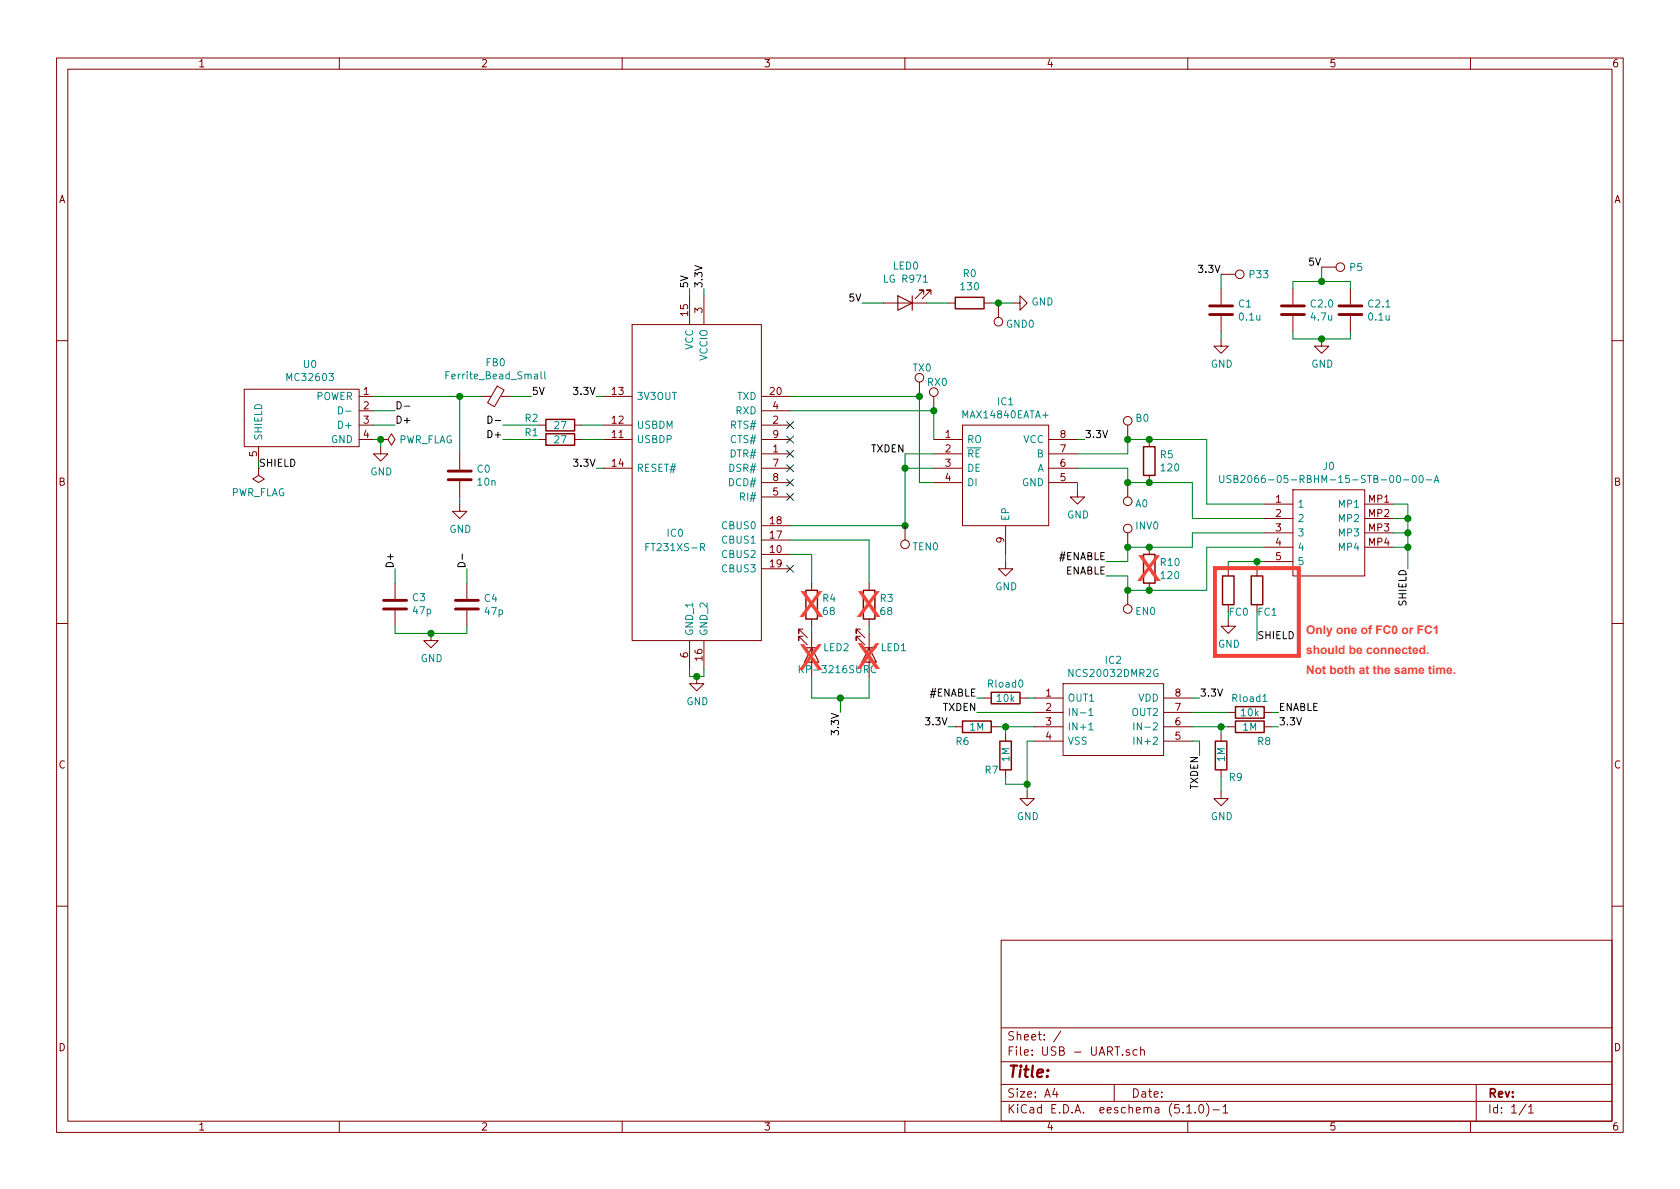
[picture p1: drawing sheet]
EESchema Schematic File Version 4
LIBS:USB - UART-cache
EELAYER 29 0
EELAYER END
$Descr A4 11693 8268
encoding utf-8
Sheet 1 1
Title ""
Date ""
Rev ""
Comp ""
Comment1 ""
Comment2 ""
Comment3 ""
Comment4 ""
$EndDescr
$Comp
L SamacSys_Parts:MAX14840EATA+ IC1
U 1 1
P 6500 3050
F 0 "IC1" H 7000 3315 50  0000 C CNN
F 1 "MAX14840EATA+" H 7000 3224 50  0000 C CNN
F 2 "SamacSys_Parts:SON65P300X300X80-9N" H 7350 3150 50  0001 L CNN
F 3 "https://pdfserv.maximintegrated.com/en/ds/MAX14840E-MAX14841E.pdf" H 7350 3050 50  0001 L CNN
F 4 "-40NC to +125NC" H 7350 2950 50  0001 L CNN "Description"
F 5 "0.8" H 7350 2850 50  0001 L CNN "Height"
F 6 "N/A" H 7350 2750 50  0001 L CNN "Mouser Part Number"
F 7 "https://www.mouser.co.uk/ProductDetail/Maxim-Integrated/MAX14840EATA%2b?qs=U8%2FOE6X5Fv9GPXw9Qhloyw%3D%3D" H 7350 2650 50  0001 L CNN "Mouser Price/Stock"
F 8 "Maxim Integrated" H 7350 2550 50  0001 L CNN "Manufacturer_Name"
F 9 "MAX14840EATA+" H 7350 2450 50  0001 L CNN "Manufacturer_Part_Number"
	1    6500 3050
	1    0    0    -1  
$EndComp
$Comp
L SamacSys_Parts:FT231XS-R IC0
U 1 1
P 4200 2750
F 0 "IC0" H 4700 1800 50  0000 C CNN
F 1 "FT231XS-R" H 4700 1700 50  0000 C CNN
F 2 "SamacSys_Parts:SOP64P599X175-20N" H 5350 3250 50  0001 L CNN
F 3 "https://datasheet.datasheetarchive.com/originals/distributors/Datasheets_SAMA/824938d1687833d6997706543241551a.pdf" H 5350 3150 50  0001 L CNN
F 4 "FTDI Chip FT231XS-R, Interface RS232, RS422, RS485, SIE, UART 3MBd, 5 V, 20-pin, SSOP" H 5350 3050 50  0001 L CNN "Description"
F 5 "1.753" H 5350 2950 50  0001 L CNN "Height"
F 6 "895-FT231XS-R" H 5350 2850 50  0001 L CNN "Mouser Part Number"
F 7 "https://www.mouser.co.uk/ProductDetail/FTDI/FT231XS-R?qs=Gp1Yz1mis3WduRPsgrTbtg%3D%3D" H 5350 2750 50  0001 L CNN "Mouser Price/Stock"
F 8 "FTDI Chip" H 5350 2650 50  0001 L CNN "Manufacturer_Name"
F 9 "FT231XS-R" H 5350 2550 50  0001 L CNN "Manufacturer_Part_Number"
	1    4200 2750
	1    0    0    -1  
$EndComp
Wire Wire Line
	5500 2850 6500 2850
Wire Wire Line
	6500 2850 6500 3050
Wire Wire Line
	6500 3350 6400 3350
Wire Wire Line
	6400 3350 6400 2750
Wire Wire Line
	6400 2750 5500 2750
Wire Wire Line
	6500 3250 6300 3250
$Comp
L power:GND #PWR0101
U 1 1
P 7000 3900
F 0 "#PWR0101" H 7000 3650 50  0001 C CNN
F 1 "GND" H 7005 3727 50  0000 C CNN
F 2 "" H 7000 3900 50  0001 C CNN
F 3 "" H 7000 3900 50  0001 C CNN
	1    7000 3900
	1    0    0    -1  
$EndComp
Wire Wire Line
	7000 3850 7000 3900
$Comp
L power:GND #PWR0102
U 1 1
P 7500 3400
F 0 "#PWR0102" H 7500 3150 50  0001 C CNN
F 1 "GND" H 7505 3227 50  0000 C CNN
F 2 "" H 7500 3400 50  0001 C CNN
F 3 "" H 7500 3400 50  0001 C CNN
	1    7500 3400
	1    0    0    -1  
$EndComp
Wire Wire Line
	7500 3350 7500 3400
Text Label 7550 3050 0    50   ~ 0
3.3V
Wire Wire Line
	7550 3050 7500 3050
Text Label 4150 2750 2    50   ~ 0
3.3V
Wire Wire Line
	4200 2750 4150 2750
Text Label 4150 3250 2    50   ~ 0
3.3V
Wire Wire Line
	4200 3250 4150 3250
$Comp
L power:GND #PWR0103
U 1 1
P 4850 4700
F 0 "#PWR0103" H 4850 4450 50  0001 C CNN
F 1 "GND" H 4855 4527 50  0000 C CNN
F 2 "" H 4850 4700 50  0001 C CNN
F 3 "" H 4850 4700 50  0001 C CNN
	1    4850 4700
	1    0    0    -1  
$EndComp
Wire Wire Line
	4800 4650 4800 4700
Wire Wire Line
	4800 4700 4850 4700
Wire Wire Line
	4900 4700 4900 4650
Connection ~ 4850 4700
Wire Wire Line
	4850 4700 4900 4700
$Comp
L Device:R R2
U 1 1
P 3900 2950
F 0 "R2" V 3850 2750 50  0000 C CNN
F 1 "27" V 3900 2950 50  0000 C CNN
F 2 "Resistor_SMD:R_0805_2012Metric_Pad1.15x1.40mm_HandSolder" V 3830 2950 50  0001 C CNN
F 3 "~" H 3900 2950 50  0001 C CNN
	1    3900 2950
	0    1    1    0   
$EndComp
$Comp
L Device:R R1
U 1 1
P 3900 3050
F 0 "R1" V 3850 2850 50  0000 C CNN
F 1 "27" V 3900 3050 50  0000 C CNN
F 2 "Resistor_SMD:R_0805_2012Metric_Pad1.15x1.40mm_HandSolder" V 3830 3050 50  0001 C CNN
F 3 "~" H 3900 3050 50  0001 C CNN
	1    3900 3050
	0    1    1    0   
$EndComp
Wire Wire Line
	4200 2950 4050 2950
Wire Wire Line
	4200 3050 4050 3050
Text Label 4900 2000 1    50   ~ 0
3.3V
Wire Wire Line
	4900 2000 4900 2050
Text Label 4800 2000 1    50   ~ 0
5V
Wire Wire Line
	4800 2000 4800 2050
NoConn ~ 5500 3950
NoConn ~ 5500 2950
NoConn ~ 5500 3150
$Comp
L power:GND #PWR0104
U 1 1
P 2650 3100
F 0 "#PWR0104" H 2650 2850 50  0001 C CNN
F 1 "GND" H 2655 2927 50  0000 C CNN
F 2 "" H 2650 3100 50  0001 C CNN
F 3 "" H 2650 3100 50  0001 C CNN
	1    2650 3100
	1    0    0    -1  
$EndComp
Text Label 8500 1900 2    50   ~ 0
3.3V
$Comp
L Device:C C1
U 1 1
P 8500 2150
F 0 "C1" H 8615 2196 50  0000 L CNN
F 1 "0.1u" H 8615 2105 50  0000 L CNN
F 2 "Capacitor_SMD:C_0603_1608Metric_Pad1.05x0.95mm_HandSolder" H 8538 2000 50  0001 C CNN
F 3 "~" H 8500 2150 50  0001 C CNN
	1    8500 2150
	1    0    0    -1  
$EndComp
$Comp
L power:GND #PWR0105
U 1 1
P 8500 2350
F 0 "#PWR0105" H 8500 2100 50  0001 C CNN
F 1 "GND" H 8505 2177 50  0000 C CNN
F 2 "" H 8500 2350 50  0001 C CNN
F 3 "" H 8500 2350 50  0001 C CNN
	1    8500 2350
	1    0    0    -1  
$EndComp
Wire Wire Line
	8500 2300 8500 2350
$Comp
L Device:R R5
U 1 1
P 8000 3200
F 0 "R5" H 8070 3246 50  0000 L CNN
F 1 "120" H 8070 3155 50  0000 L CNN
F 2 "Resistor_SMD:R_0805_2012Metric_Pad1.15x1.40mm_HandSolder" V 7930 3200 50  0001 C CNN
F 3 "~" H 8000 3200 50  0001 C CNN
	1    8000 3200
	1    0    0    -1  
$EndComp
Wire Wire Line
	7500 3150 7850 3150
Wire Wire Line
	7850 3150 7850 3050
Wire Wire Line
	7850 3050 8000 3050
Wire Wire Line
	7500 3250 7850 3250
Wire Wire Line
	7850 3250 7850 3350
Wire Wire Line
	7850 3350 8000 3350
NoConn ~ 5500 3050
NoConn ~ 5500 3250
NoConn ~ 5500 3350
NoConn ~ 5500 3450
$Comp
L Device:Ferrite_Bead_Small FB0
U 1 1
P 3450 2750
F 0 "FB0" V 3213 2750 50  0000 C CNN
F 1 "Ferrite_Bead_Small" V 3304 2750 50  0000 C CNN
F 2 "Inductor_SMD:L_0805_2012Metric_Pad1.15x1.40mm_HandSolder" V 3380 2750 50  0001 C CNN
F 3 "~" H 3450 2750 50  0001 C CNN
	1    3450 2750
	0    1    1    0   
$EndComp
Text Label 3700 2750 0    50   ~ 0
5V
Wire Wire Line
	3550 2750 3700 2750
$Comp
L Device:C C0
U 1 1
P 3200 3300
F 0 "C0" H 3315 3346 50  0000 L CNN
F 1 "10n" H 3315 3255 50  0000 L CNN
F 2 "Capacitor_SMD:C_1206_3216Metric_Pad1.42x1.75mm_HandSolder" H 3238 3150 50  0001 C CNN
F 3 "~" H 3200 3300 50  0001 C CNN
	1    3200 3300
	1    0    0    -1  
$EndComp
$Comp
L power:GND #PWR0106
U 1 1
P 3200 3500
F 0 "#PWR0106" H 3200 3250 50  0001 C CNN
F 1 "GND" H 3205 3327 50  0000 C CNN
F 2 "" H 3200 3500 50  0001 C CNN
F 3 "" H 3200 3500 50  0001 C CNN
	1    3200 3500
	1    0    0    -1  
$EndComp
Wire Wire Line
	3200 3150 3200 2750
Wire Wire Line
	3200 3450 3200 3500
$Comp
L Device:C C2.0
U 1 1
P 9000 2150
F 0 "C2.0" H 9115 2196 50  0000 L CNN
F 1 "4.7u" H 9115 2105 50  0000 L CNN
F 2 "Capacitor_SMD:C_0603_1608Metric_Pad1.05x0.95mm_HandSolder" H 9038 2000 50  0001 C CNN
F 3 "~" H 9000 2150 50  0001 C CNN
	1    9000 2150
	1    0    0    -1  
$EndComp
Text Label 9200 1850 2    50   ~ 0
5V
$Comp
L power:GND #PWR0107
U 1 1
P 9200 2350
F 0 "#PWR0107" H 9200 2100 50  0001 C CNN
F 1 "GND" H 9205 2177 50  0000 C CNN
F 2 "" H 9200 2350 50  0001 C CNN
F 3 "" H 9200 2350 50  0001 C CNN
	1    9200 2350
	1    0    0    -1  
$EndComp
Wire Wire Line
	9000 2000 9000 1950
Wire Wire Line
	9000 2300 9000 2350
Text Label 2750 2950 0    50   ~ 0
D+
Text Label 2750 2850 0    50   ~ 0
D-
Text Label 3500 2950 2    50   ~ 0
D-
Text Label 3500 3050 2    50   ~ 0
D+
Wire Wire Line
	3750 3050 3500 3050
Wire Wire Line
	3500 2950 3750 2950
$Comp
L Device:C C3
U 1 1
P 2750 4200
F 0 "C3" H 2635 4154 50  0000 R CNN
F 1 "47p" H 2635 4245 50  0000 R CNN
F 2 "Capacitor_SMD:C_0805_2012Metric_Pad1.15x1.40mm_HandSolder" H 2788 4050 50  0001 C CNN
F 3 "~" H 2750 4200 50  0001 C CNN
	1    2750 4200
	-1   0    0    1   
$EndComp
$Comp
L Device:C C4
U 1 1
P 3250 4200
F 0 "C4" H 3365 4246 50  0000 L CNN
F 1 "47p" H 3365 4155 50  0000 L CNN
F 2 "Capacitor_SMD:C_0805_2012Metric_Pad1.15x1.40mm_HandSolder" H 3288 4050 50  0001 C CNN
F 3 "~" H 3250 4200 50  0001 C CNN
	1    3250 4200
	1    0    0    -1  
$EndComp
$Comp
L power:GND #PWR0108
U 1 1
P 3000 4400
F 0 "#PWR0108" H 3000 4150 50  0001 C CNN
F 1 "GND" H 3005 4227 50  0000 C CNN
F 2 "" H 3000 4400 50  0001 C CNN
F 3 "" H 3000 4400 50  0001 C CNN
	1    3000 4400
	1    0    0    -1  
$EndComp
Text Label 2750 3950 1    50   ~ 0
D+
Text Label 3250 3950 1    50   ~ 0
D-
Wire Wire Line
	2750 3950 2750 4050
Wire Wire Line
	3250 4050 3250 3950
Wire Wire Line
	2750 4350 2750 4400
Wire Wire Line
	2750 4400 3000 4400
Wire Wire Line
	3250 4400 3250 4350
Connection ~ 3000 4400
Wire Wire Line
	3000 4400 3250 4400
$Comp
L Device:LED LED1
U 1 1
P 6050 4550
F 0 "LED1" V 5997 4628 50  0000 L CNN
F 1 "KP-3216SURC" V 6088 4628 50  0001 L CNN
F 2 "LED_SMD:LED_1206_3216Metric_Pad1.42x1.75mm_HandSolder" H 6050 4550 50  0001 C CNN
F 3 "~" H 6050 4550 50  0001 C CNN
	1    6050 4550
	0    1    1    0   
$EndComp
$Comp
L Device:LED LED2
U 1 1
P 5650 4550
F 0 "LED2" V 5597 4628 50  0000 L CNN
F 1 "KP-3216SURC" V 5750 4450 50  0000 L CNN
F 2 "LED_SMD:LED_1206_3216Metric_Pad1.42x1.75mm_HandSolder" H 5650 4550 50  0001 C CNN
F 3 "~" H 5650 4550 50  0001 C CNN
	1    5650 4550
	0    1    1    0   
$EndComp
$Comp
L Device:R R3
U 1 1
P 6050 4200
F 0 "R3" H 6120 4246 50  0000 L CNN
F 1 "68" H 6120 4155 50  0000 L CNN
F 2 "Resistor_SMD:R_0805_2012Metric_Pad1.15x1.40mm_HandSolder" V 5980 4200 50  0001 C CNN
F 3 "~" H 6050 4200 50  0001 C CNN
	1    6050 4200
	1    0    0    -1  
$EndComp
$Comp
L Device:R R4
U 1 1
P 5650 4200
F 0 "R4" H 5720 4246 50  0000 L CNN
F 1 "68" H 5720 4155 50  0000 L CNN
F 2 "Resistor_SMD:R_0805_2012Metric_Pad1.15x1.40mm_HandSolder" V 5580 4200 50  0001 C CNN
F 3 "~" H 5650 4200 50  0001 C CNN
	1    5650 4200
	1    0    0    -1  
$EndComp
Wire Wire Line
	5650 4350 5650 4400
Wire Wire Line
	6050 4350 6050 4400
Text Label 5850 4950 3    50   ~ 0
3.3V
Wire Wire Line
	5650 4700 5650 4850
Wire Wire Line
	6050 4850 6050 4700
Wire Wire Line
	5850 4950 5850 4850
Connection ~ 5850 4850
Wire Wire Line
	6050 4050 6050 3750
Wire Wire Line
	5650 4050 5650 3850
Wire Wire Line
	5500 3850 5650 3850
$Comp
L Device:C C2.1
U 1 1
P 9400 2150
F 0 "C2.1" H 9515 2196 50  0000 L CNN
F 1 "0.1u" H 9515 2105 50  0000 L CNN
F 2 "Capacitor_SMD:C_0603_1608Metric_Pad1.05x0.95mm_HandSolder" H 9438 2000 50  0001 C CNN
F 3 "~" H 9400 2150 50  0001 C CNN
	1    9400 2150
	1    0    0    -1  
$EndComp
Wire Wire Line
	9000 2350 9200 2350
Wire Wire Line
	9400 2350 9400 2300
Connection ~ 9200 2350
Wire Wire Line
	9200 2350 9400 2350
Wire Wire Line
	9000 1950 9200 1950
Wire Wire Line
	9400 1950 9400 2000
Connection ~ 9200 1950
Wire Wire Line
	9200 1950 9400 1950
$Comp
L Device:LED LED0
U 1 1
P 6300 2100
F 0 "LED0" H 6293 1845 50  0000 C CNN
F 1 "LG R971" H 6293 1936 50  0000 C CNN
F 2 "LED_SMD:LED_0805_2012Metric_Pad1.15x1.40mm_HandSolder" H 6300 2100 50  0001 C CNN
F 3 "~" H 6300 2100 50  0001 C CNN
	1    6300 2100
	-1   0    0    1   
$EndComp
$Comp
L Device:R R0
U 1 1
P 6750 2100
F 0 "R0" V 6543 2100 50  0000 C CNN
F 1 "130" V 6634 2100 50  0000 C CNN
F 2 "Resistor_SMD:R_0805_2012Metric_Pad1.15x1.40mm_HandSolder" V 6680 2100 50  0001 C CNN
F 3 "~" H 6750 2100 50  0001 C CNN
	1    6750 2100
	0    1    1    0   
$EndComp
$Comp
L power:GND #PWR0109
U 1 1
P 7050 2100
F 0 "#PWR0109" H 7050 1850 50  0001 C CNN
F 1 "GND" V 7055 1972 50  0000 R CNN
F 2 "" H 7050 2100 50  0001 C CNN
F 3 "" H 7050 2100 50  0001 C CNN
	1    7050 2100
	0    -1   -1   0   
$EndComp
Text Label 6000 2100 2    50   ~ 0
5V
Wire Wire Line
	6150 2100 6000 2100
Wire Wire Line
	6450 2100 6600 2100
$Comp
L Customs:MC32603 U0
U 1 1
P 2100 2900
F 0 "U0" H 2158 3275 50  0000 C CNN
F 1 "MC32603" H 2158 3184 50  0000 C CNN
F 2 "SamacSys_Parts:MC32603" H 2100 2900 50  0001 C CNN
F 3 "" H 2100 2900 50  0001 C CNN
	1    2100 2900
	1    0    0    -1  
$EndComp
Wire Wire Line
	2600 2850 2750 2850
Wire Wire Line
	2750 2950 2600 2950
Wire Wire Line
	2600 3050 2650 3050
Wire Wire Line
	2650 3050 2650 3100
Text Label 1800 3250 0    50   ~ 0
SHIELD
Wire Wire Line
	1800 3200 1800 3250
Wire Wire Line
	5500 3650 6300 3650
Wire Wire Line
	6300 3650 6300 3250
Wire Wire Line
	6300 3250 6300 3150
Wire Wire Line
	6300 3150 6500 3150
Connection ~ 6300 3250
$Comp
L SamacSys_Parts:NCS20032DMR2G IC2
U 1 1
P 7200 4850
F 0 "IC2" H 7750 5115 50  0000 C CNN
F 1 "NCS20032DMR2G" H 7750 5024 50  0000 C CNN
F 2 "SamacSys_Parts:SOP65P490X110-8N" H 8150 4950 50  0001 L CNN
F 3 "https://www.onsemi.com/pub/Collateral/NCS2003-D.PDF" H 8150 4850 50  0001 L CNN
F 4 "Operational Amplifiers - Op Amps HIGH SLEW RATE LV R2R" H 8150 4750 50  0001 L CNN "Description"
F 5 "1.1" H 8150 4650 50  0001 L CNN "Height"
F 6 "863-NCS20032DMR2G" H 8150 4550 50  0001 L CNN "Mouser Part Number"
F 7 "https://www.mouser.co.uk/ProductDetail/onsemi/NCS20032DMR2G?qs=slMPpRTKD5qabjp9TdbLYQ%3D%3D" H 8150 4450 50  0001 L CNN "Mouser Price/Stock"
F 8 "onsemi" H 8150 4350 50  0001 L CNN "Manufacturer_Name"
F 9 "NCS20032DMR2G" H 8150 4250 50  0001 L CNN "Manufacturer_Part_Number"
	1    7200 4850
	1    0    0    -1  
$EndComp
$Comp
L power:GND #PWR0110
U 1 1
P 7150 5500
F 0 "#PWR0110" H 7150 5250 50  0001 C CNN
F 1 "GND" H 7155 5327 50  0000 C CNN
F 2 "" H 7150 5500 50  0001 C CNN
F 3 "" H 7150 5500 50  0001 C CNN
	1    7150 5500
	1    0    0    -1  
$EndComp
Wire Wire Line
	7200 5150 7150 5150
$Comp
L Device:R R7
U 1 1
P 7000 5250
F 0 "R7" H 6850 5150 50  0000 L CNN
F 1 "1M" V 7000 5200 50  0000 L CNN
F 2 "Resistor_SMD:R_0805_2012Metric_Pad1.15x1.40mm_HandSolder" V 6930 5250 50  0001 C CNN
F 3 "~" H 7000 5250 50  0001 C CNN
	1    7000 5250
	1    0    0    -1  
$EndComp
$Comp
L Device:R R6
U 1 1
P 6800 5050
F 0 "R6" V 6900 4950 50  0000 C CNN
F 1 "1M" V 6800 5050 50  0000 C CNN
F 2 "Resistor_SMD:R_0805_2012Metric_Pad1.15x1.40mm_HandSolder" V 6730 5050 50  0001 C CNN
F 3 "~" H 6800 5050 50  0001 C CNN
	1    6800 5050
	0    1    1    0   
$EndComp
Wire Wire Line
	6950 5050 7000 5050
Wire Wire Line
	7000 5050 7000 5100
Wire Wire Line
	7200 5050 7000 5050
Connection ~ 7000 5050
Text Label 6600 5050 2    50   ~ 0
3.3V
Wire Wire Line
	6600 5050 6650 5050
Wire Wire Line
	7000 5400 7000 5450
Wire Wire Line
	7000 5450 7150 5450
Wire Wire Line
	7150 5150 7150 5450
Wire Wire Line
	7150 5500 7150 5450
Connection ~ 7150 5450
Text Label 6300 3150 2    50   ~ 0
TXDEN
Text Label 6800 4950 2    50   ~ 0
TXDEN
Text Label 6800 4850 2    50   ~ 0
#ENABLE
Wire Wire Line
	7200 4850 7150 4850
Text Label 8350 4850 0    50   ~ 0
3.3V
Wire Wire Line
	8350 4850 8300 4850
Text Label 8900 4950 0    50   ~ 0
ENABLE
$Comp
L Device:R R9
U 1 1
P 8500 5250
F 0 "R9" H 8550 5100 50  0000 L CNN
F 1 "1M" V 8500 5200 50  0000 L CNN
F 2 "Resistor_SMD:R_0805_2012Metric_Pad1.15x1.40mm_HandSolder" V 8430 5250 50  0001 C CNN
F 3 "~" H 8500 5250 50  0001 C CNN
	1    8500 5250
	1    0    0    -1  
$EndComp
Text Label 8350 5250 3    50   ~ 0
TXDEN
Wire Wire Line
	8300 5150 8350 5150
$Comp
L Device:R R8
U 1 1
P 8700 5050
F 0 "R8" V 8800 5150 50  0000 C CNN
F 1 "1M" V 8700 5050 50  0000 C CNN
F 2 "Resistor_SMD:R_0805_2012Metric_Pad1.15x1.40mm_HandSolder" V 8630 5050 50  0001 C CNN
F 3 "~" H 8700 5050 50  0001 C CNN
	1    8700 5050
	0    1    1    0   
$EndComp
Wire Wire Line
	8300 5050 8500 5050
Wire Wire Line
	8500 5100 8500 5050
Connection ~ 8500 5050
Wire Wire Line
	8500 5050 8550 5050
$Comp
L power:GND #PWR0111
U 1 1
P 8500 5500
F 0 "#PWR0111" H 8500 5250 50  0001 C CNN
F 1 "GND" H 8505 5327 50  0000 C CNN
F 2 "" H 8500 5500 50  0001 C CNN
F 3 "" H 8500 5500 50  0001 C CNN
	1    8500 5500
	1    0    0    -1  
$EndComp
Wire Wire Line
	8500 5400 8500 5500
Text Label 8900 5050 0    50   ~ 0
3.3V
Wire Wire Line
	8900 5050 8850 5050
$Comp
L Device:R R10
U 1 1
P 8000 3950
F 0 "R10" H 8070 3996 50  0000 L CNN
F 1 "120" H 8070 3905 50  0000 L CNN
F 2 "Resistor_SMD:R_0805_2012Metric_Pad1.15x1.40mm_HandSolder" V 7930 3950 50  0001 C CNN
F 3 "~" H 8000 3950 50  0001 C CNN
	1    8000 3950
	1    0    0    -1  
$EndComp
Text Label 7700 3900 2    50   ~ 0
#ENABLE
Text Label 7700 4000 2    50   ~ 0
ENABLE
Wire Wire Line
	7850 3800 7850 3900
Wire Wire Line
	7850 4100 7850 4000
Wire Wire Line
	7850 3800 8000 3800
Wire Wire Line
	7850 4100 8000 4100
Wire Wire Line
	7700 3900 7850 3900
Wire Wire Line
	7700 4000 7850 4000
$Comp
L Device:R Rload1
U 1 1
P 8700 4950
F 0 "Rload1" V 8600 4950 50  0000 C CNN
F 1 "10k" V 8700 4950 50  0000 C CNN
F 2 "Resistor_SMD:R_0805_2012Metric_Pad1.15x1.40mm_HandSolder" V 8630 4950 50  0001 C CNN
F 3 "~" H 8700 4950 50  0001 C CNN
	1    8700 4950
	0    1    1    0   
$EndComp
$Comp
L Device:R Rload0
U 1 1
P 7000 4850
F 0 "Rload0" V 6900 4850 50  0000 C CNN
F 1 "10k" V 7000 4850 50  0000 C CNN
F 2 "Resistor_SMD:R_0805_2012Metric_Pad1.15x1.40mm_HandSolder" V 6930 4850 50  0001 C CNN
F 3 "~" H 7000 4850 50  0001 C CNN
	1    7000 4850
	0    1    1    0   
$EndComp
Wire Wire Line
	6850 4850 6800 4850
Wire Wire Line
	6800 4950 7200 4950
Wire Wire Line
	8300 4950 8550 4950
Wire Wire Line
	8900 4950 8850 4950
Wire Wire Line
	8350 5150 8350 5250
Wire Wire Line
	5500 3750 6050 3750
Wire Wire Line
	5650 4850 5850 4850
Wire Wire Line
	5850 4850 6050 4850
$Comp
L SamacSys_Parts:USB2066-05-RBHM-15-STB-00-00-A J0
U 1 1
P 8800 3500
F 0 "J0" H 9250 3765 50  0000 C CNN
F 1 "USB2066-05-RBHM-15-STB-00-00-A" H 9250 3674 50  0000 C CNN
F 2 "SamacSys_Parts:USB206605RBHM15STB0000A" H 9550 3600 50  0001 L CNN
F 3 "" H 9550 3500 50  0001 L CNN
F 4 "GCT (GLOBAL CONNECTOR TECHNOLOGY) - USB2066-05-RBHM-15-STB-00-00-A - USB Connector, Mini USB Type B, USB 2.0, Receptacle, 5 Positions, Surface Mount, Right Angle" H 9550 3400 50  0001 L CNN "Description"
F 5 "4.25" H 9550 3300 50  0001 L CNN "Height"
F 6 "640-2665RBHM15STB00A" H 9550 3200 50  0001 L CNN "Mouser Part Number"
F 7 "https://www.mouser.co.uk/ProductDetail/GCT/USB2066-05-RBHM-15-STB-00-00-A?qs=KUoIvG%2F9IlZEo87a0wQR%252BA%3D%3D" H 9550 3100 50  0001 L CNN "Mouser Price/Stock"
F 8 "GCT (GLOBAL CONNECTOR TECHNOLOGY)" H 9550 3000 50  0001 L CNN "Manufacturer_Name"
F 9 "USB2066-05-RBHM-15-STB-00-00-A" H 9550 2900 50  0001 L CNN "Manufacturer_Part_Number"
	1    8800 3500
	1    0    0    -1  
$EndComp
Wire Wire Line
	9700 3500 9800 3500
Wire Wire Line
	9800 3500 9800 3600
Wire Wire Line
	9800 3800 9700 3800
Wire Wire Line
	9700 3700 9800 3700
Connection ~ 9800 3700
Wire Wire Line
	9800 3700 9800 3800
Wire Wire Line
	9700 3600 9800 3600
Connection ~ 9800 3600
Text Label 9800 3950 3    50   ~ 0
SHIELD
Wire Wire Line
	9800 3600 9800 3700
Wire Wire Line
	8000 3050 8400 3050
Wire Wire Line
	8400 3050 8400 3500
Wire Wire Line
	8400 3500 8800 3500
Connection ~ 8000 3050
Wire Wire Line
	8000 3350 8300 3350
Wire Wire Line
	8300 3350 8300 3600
Wire Wire Line
	8300 3600 8800 3600
Connection ~ 8000 3350
Wire Wire Line
	8000 3800 8300 3800
Wire Wire Line
	8300 3800 8300 3700
Wire Wire Line
	8300 3700 8800 3700
Connection ~ 8000 3800
Wire Wire Line
	8000 4100 8400 4100
Wire Wire Line
	8400 4100 8400 3800
Wire Wire Line
	8400 3800 8800 3800
Connection ~ 8000 4100
$Comp
L power:GND #PWR0112
U 1 1
P 8550 4300
F 0 "#PWR0112" H 8550 4050 50  0001 C CNN
F 1 "GND" H 8555 4127 50  0000 C CNN
F 2 "" H 8550 4300 50  0001 C CNN
F 3 "" H 8550 4300 50  0001 C CNN
	1    8550 4300
	1    0    0    -1  
$EndComp
Wire Wire Line
	8800 3900 8750 3900
Wire Wire Line
	8750 3900 8750 3950
Wire Wire Line
	9800 3950 9800 3800
Connection ~ 9800 3800
$Comp
L Device:R FC0
U 1 1
P 8550 4100
F 0 "FC0" H 8550 3950 50  0000 L CNN
F 1 "R" H 8620 4055 50  0001 L CNN
F 2 "Resistor_SMD:R_0805_2012Metric_Pad1.15x1.40mm_HandSolder" V 8480 4100 50  0001 C CNN
F 3 "~" H 8550 4100 50  0001 C CNN
	1    8550 4100
	1    0    0    -1  
$EndComp
$Comp
L Device:R FC1
U 1 1
P 8750 4100
F 0 "FC1" H 8750 3950 50  0000 L CNN
F 1 "R" H 8820 4055 50  0001 L CNN
F 2 "Resistor_SMD:R_0805_2012Metric_Pad1.15x1.40mm_HandSolder" V 8680 4100 50  0001 C CNN
F 3 "~" H 8750 4100 50  0001 C CNN
	1    8750 4100
	1    0    0    -1  
$EndComp
Wire Wire Line
	8750 3900 8550 3900
Wire Wire Line
	8550 3900 8550 3950
Connection ~ 8750 3900
Wire Wire Line
	8550 4250 8550 4300
Text Label 8750 4450 0    50   ~ 0
SHIELD
Wire Wire Line
	8750 4250 8750 4450
$Comp
L Connector:TestPoint RX0
U 1 1
P 6500 2850
F 0 "RX0" H 6450 3050 50  0000 L CNN
F 1 "TestPoint" H 6558 2877 50  0001 L CNN
F 2 "TestPoint:TestPoint_THTPad_D2.5mm_Drill1.2mm" H 6700 2850 50  0001 C CNN
F 3 "~" H 6700 2850 50  0001 C CNN
	1    6500 2850
	1    0    0    -1  
$EndComp
Connection ~ 6500 2850
$Comp
L Connector:TestPoint TX0
U 1 1
P 6400 2750
F 0 "TX0" H 6350 2950 50  0000 L CNN
F 1 "TestPoint" H 6458 2777 50  0001 L CNN
F 2 "TestPoint:TestPoint_THTPad_D2.5mm_Drill1.2mm" H 6600 2750 50  0001 C CNN
F 3 "~" H 6600 2750 50  0001 C CNN
	1    6400 2750
	1    0    0    -1  
$EndComp
Connection ~ 6400 2750
Connection ~ 6300 3650
$Comp
L Connector:TestPoint B0
U 1 1
P 7850 3050
F 0 "B0" H 7900 3200 50  0000 L CNN
F 1 "TestPoint" H 7908 3077 50  0001 L CNN
F 2 "TestPoint:TestPoint_THTPad_D2.5mm_Drill1.2mm" H 8050 3050 50  0001 C CNN
F 3 "~" H 8050 3050 50  0001 C CNN
	1    7850 3050
	1    0    0    -1  
$EndComp
Connection ~ 7850 3050
$Comp
L Connector:TestPoint A0
U 1 1
P 7850 3350
F 0 "A0" H 7800 3500 50  0000 R CNN
F 1 "TestPoint" H 7792 3467 50  0001 R CNN
F 2 "TestPoint:TestPoint_THTPad_D2.5mm_Drill1.2mm" H 8050 3350 50  0001 C CNN
F 3 "~" H 8050 3350 50  0001 C CNN
	1    7850 3350
	-1   0    0    1   
$EndComp
Connection ~ 7850 3350
$Comp
L Connector:TestPoint INV0
U 1 1
P 7850 3800
F 0 "INV0" H 7900 3950 50  0000 L CNN
F 1 "TestPoint" H 7908 3827 50  0001 L CNN
F 2 "TestPoint:TestPoint_THTPad_D2.5mm_Drill1.2mm" H 8050 3800 50  0001 C CNN
F 3 "~" H 8050 3800 50  0001 C CNN
	1    7850 3800
	1    0    0    -1  
$EndComp
Connection ~ 7850 3800
$Comp
L Connector:TestPoint EN0
U 1 1
P 7850 4100
F 0 "EN0" H 7800 4250 50  0000 R CNN
F 1 "TestPoint" H 7792 4217 50  0001 R CNN
F 2 "TestPoint:TestPoint_THTPad_D2.5mm_Drill1.2mm" H 8050 4100 50  0001 C CNN
F 3 "~" H 8050 4100 50  0001 C CNN
	1    7850 4100
	-1   0    0    1   
$EndComp
Connection ~ 7850 4100
$Comp
L power:PWR_FLAG #FLG0101
U 1 1
P 2650 3050
F 0 "#FLG0101" H 2650 3125 50  0001 C CNN
F 1 "PWR_FLAG" V 2650 3178 50  0000 L CNN
F 2 "" H 2650 3050 50  0001 C CNN
F 3 "~" H 2650 3050 50  0001 C CNN
	1    2650 3050
	0    1    1    0   
$EndComp
Connection ~ 2650 3050
Wire Wire Line
	2600 2750 3200 2750
Wire Wire Line
	3200 2750 3350 2750
Connection ~ 3200 2750
$Comp
L Connector:TestPoint GND0
U 1 1
P 6950 2100
F 0 "GND0" H 6900 2250 50  0000 R CNN
F 1 "TestPoint" H 6892 2217 50  0001 R CNN
F 2 "TestPoint:TestPoint_THTPad_2.5x2.5mm_Drill1.2mm" H 7150 2100 50  0001 C CNN
F 3 "~" H 7150 2100 50  0001 C CNN
	1    6950 2100
	-1   0    0    1   
$EndComp
Wire Wire Line
	6900 2100 6950 2100
Connection ~ 6950 2100
Wire Wire Line
	6950 2100 7050 2100
$Comp
L Connector:TestPoint P5
U 1 1
P 9200 1850
F 0 "P5" V 9200 2038 50  0000 L CNN
F 1 "TestPoint" V 9245 2038 50  0001 L CNN
F 2 "TestPoint:TestPoint_THTPad_D2.5mm_Drill1.2mm" H 9400 1850 50  0001 C CNN
F 3 "~" H 9400 1850 50  0001 C CNN
	1    9200 1850
	0    1    1    0   
$EndComp
$Comp
L Connector:TestPoint P33
U 1 1
P 8500 1900
F 0 "P33" V 8500 2088 50  0000 L CNN
F 1 "TestPoint" V 8545 2088 50  0001 L CNN
F 2 "TestPoint:TestPoint_THTPad_D2.5mm_Drill1.2mm" H 8700 1900 50  0001 C CNN
F 3 "~" H 8700 1900 50  0001 C CNN
	1    8500 1900
	0    1    1    0   
$EndComp
Wire Wire Line
	9200 1850 9200 1950
Wire Wire Line
	8500 1900 8500 2000
$Comp
L Connector:TestPoint TEN0
U 1 1
P 6300 3650
F 0 "TEN0" H 6250 3800 50  0000 R CNN
F 1 "TestPoint" H 6242 3767 50  0001 R CNN
F 2 "TestPoint:TestPoint_THTPad_D2.5mm_Drill1.2mm" H 6500 3650 50  0001 C CNN
F 3 "~" H 6500 3650 50  0001 C CNN
	1    6300 3650
	-1   0    0    1   
$EndComp
$Comp
L power:PWR_FLAG #FLG0102
U 1 1
P 1800 3250
F 0 "#FLG0102" H 1800 3325 50  0001 C CNN
F 1 "PWR_FLAG" H 1800 3423 50  0000 C CNN
F 2 "" H 1800 3250 50  0001 C CNN
F 3 "~" H 1800 3250 50  0001 C CNN
	1    1800 3250
	-1   0    0    1   
$EndComp
$EndSCHEMATC
